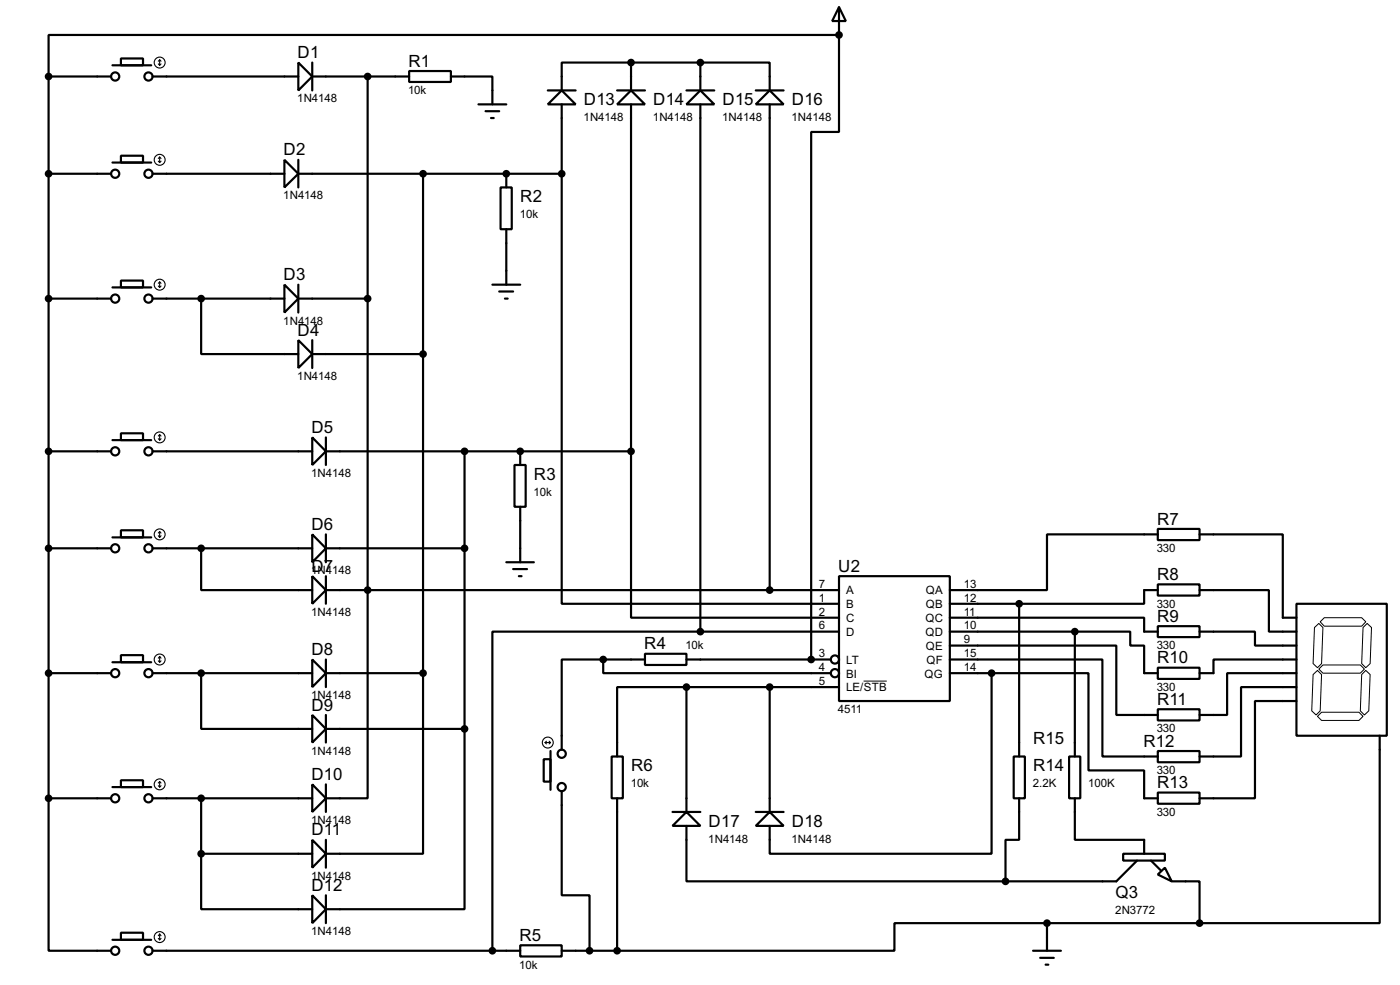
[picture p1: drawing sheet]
<svg xmlns="http://www.w3.org/2000/svg" width="256mm" height="180mm" viewBox="0 0 256 180" stroke-linecap="round" stroke-linejoin="round" font-family="sans-serif">
<g fill="none" stroke="#000" stroke-width=".4">
<path d="M8.9 14h11.5M8.9 14v132.1M20.6 12h7.1M22.2 10.7h4v1.3h-4zM28 14h26.7M54.7 11.5l2.5 2.5-2.5 2.6zM57.2 14h17.8M57.2 11.5v5.1M67.4 14v132.1h-7.7M75 13h7.6v2h-7.6zM82.6 14h7.6v5.1M87.7 19.1h5.1"/>
<path d="M100.4 16.6h5.1M102.9 16.6l2.6 2.5h-5.1zM102.9 19.1v12.7M113.1 16.6h5.1M115.6 16.6l2.6 2.5h-5.1zM115.6 11.5h-12.7v5.1M115.6 11.5v5.1M115.6 19.1v63.5M115.6 11.5h12.7M125.8 16.6h5.1M128.3 16.6l2.6 2.5h-5.1zM128.3 11.5h12.7v5.1"/>
<path d="M128.3 11.5v5.1M128.3 19.1v96.5M138.5 16.6h5.1M141 16.6l2.6 2.5h-5.1zM141 19.1v88.9M153.7 1.3l1.3 2.6h-2.5zM153.7 6.4h-144.8v7.6M153.7 6.4v17.8h-5.1v96.5M153.7 1.3v5.1M8.9 31.8h11.5M20.6 29.8h7.1M22.2 28.5h4v1.3h-4z"/>
<path d="M28 31.8h24.1M52.1 29.3l2.6 2.5-2.6 2.5zM54.7 31.8h48.2M54.7 29.3v5M77.5 31.8v91.4M89 20.4h2.5M90 21.6h.5M91.7 34.3h2.1v7.7h-2.1zM92.8 31.8v2.5M102.9 31.8v78.7h50.8M8.9 54.7h11.5M20.6 52.6h7.1"/>
<path d="M22.2 51.4h4v1.2h-4zM28 54.7h24.1M36.9 54.7v10.1h17.8M52.1 52.1l2.6 2.6-2.6 2.5zM54.7 54.7h12.7M54.7 52.1v5.1M90.2 52.1h5.1M91.5 53.4h2.5M92.5 54.7h.5M92.8 42v10.1M22.2 79.3h4v1.3h-4zM54.7 62.3l2.5 2.5-2.5 2.6z"/>
<path d="M57.2 64.8h20.3M57.2 62.3v5.1M8.9 82.6h11.5M20.6 80.6h7.1M20.6 98.4h7.1M22.2 97.1h4v1.3h-4zM28 82.6h29.2M57.2 80.1l2.5 2.5-2.5 2.5zM57.2 97.8l2.5 2.6-2.5 2.5zM59.7 82.6h55.9M59.7 80.1v5M59.7 97.8v5.1"/>
<path d="M85.1 82.6v50.8M94.3 85.1h2v7.7h-2zM95.3 82.6v2.5M95.3 92.8v10.1M115.6 82.6v30.5h38.1M212.1 96.8h7.7v2.1h-7.7zM212.1 97.8h-20.3v10.2h-17.8M219.8 97.8h15.2v15.3h2.5M8.9 100.4h11.5M22.2 119.9h4v1.3h-4zM28 100.4h29.2M36.9 100.4v7.6h20.3"/>
<path d="M57.2 105.5l2.5 2.5-2.5 2.5zM59.7 100.4h25.4M59.7 108h94M59.7 105.5v5M92.8 102.9h5M94 104.2h2.6M95.1 105.5h.5M118.2 119.7h7.6v2h-7.6zM128.3 115.6h-38.1v58.4M128.3 115.6h25.4M153.7 105.5h20.3v22.8h-20.3zM174 113.1h35.6v2.5h2.5"/>
<path d="M174 118.2h30.5v12.7h7.6M174 115.6h22.9M174 110.5h12.7M186.7 110.5v28M196.9 115.6h10.2v2.6h2.5v5h2.5M196.9 115.6v22.9M212.1 107h7.7v2h-7.7zM212.1 114.6h7.7v2h-7.7zM212.1 108h-2.5v2.5h-22.9M219.8 108h12.7v7.6h5M219.8 115.6h10.1v2.6h7.6M237.5 110.5h16.6v24.2h-16.6z"/>
<path d="M8.9 123.2h11.5M20.6 121.2h7.1M28 123.2h29.2M36.9 123.2v10.2h20.3M57.2 120.7l2.5 2.5-2.5 2.6zM57.2 130.9l2.5 2.5-2.5 2.5zM59.7 123.2h17.8M59.7 133.4h25.4M59.7 120.7v5.1M59.7 130.9v5M77.5 123.2v33.1h-17.8M85.1 133.4v33h-25.4"/>
<path d="M99.6 139h1.3v4.1h-1.3zM100.9 137.5v7.1M110.5 120.7h-7.6v16.5M110.5 120.7v2.5h41.7M110.5 120.7h7.7M112.1 138.5h2v7.6h-2zM125.8 125.8h-12.7v12.7M125.8 120.7h26.4M125.8 125.8v22.8M125.8 125.8h27.9M141 125.8v22.8M174 120.7h28v17.8h10.1"/>
<path d="M174 123.2h7.7M181.7 123.2h17.7v17.8h10.2v5.1h2.5M181.7 123.2v33.1h-40.7v-5.1M185.7 138.5h2.1v7.6h-2.1zM195.9 138.5h2v7.6h-2zM212.1 122.2h7.7v2.1h-7.7zM212.1 129.8h7.7v2.1h-7.7zM212.1 137.5h7.7v2h-7.7zM237.5 120.7h-15.2v2.5h-2.5M237.5 123.2h-12.7v7.7h-5M237.5 125.8h-10.1v12.7h-7.6M237.5 128.3h-7.6v17.8h-10.1"/>
<path d="M252.8 134.7v34.3h-33M8.9 146.1v27.9h11.5M8.9 146.1h11.5M20.6 144.1h7.1M22.2 142.8h4v1.3h-4zM28 146.1h29.2M36.9 156.3v10.1h20.3M36.9 156.3h20.3M36.9 146.1v10.2M57.2 143.6l2.5 2.5-2.5 2.5zM57.2 153.7l2.5 2.6-2.5 2.5zM59.7 143.6v5"/>
<path d="M59.7 153.7v5.1M102.9 144.8v19.1h5.1v10.1M113.1 146.1v27.9M123.2 148.6h5.1M125.8 148.6l2.5 2.6h-5.1zM125.8 151.2v10.1h58.4M138.5 151.2l2.5-2.6 2.6 2.6zM138.5 148.6h5.1M186.7 146.1v7.6h-2.5v7.6M196.9 146.1v7.6h12.7v2.6M205.8 156.3h7.6v1.2h-7.6zM208.3 157.5l-3.8 3.8h-20.3"/>
<path d="M210.9 157.5l1.8 1.8M212.1 145.1h7.7v2h-7.7zM20.6 172h7.1M22.2 170.7h4v1.3h-4zM28 174h67.3M57.2 163.9l2.5 2.5-2.5 2.6zM59.7 163.9v5.1M95.3 173h7.6v2.1h-7.6zM102.9 174h10.2M189.3 174h5.1M190.6 175.3h2.5M191.6 176.6h.5"/>
<path d="M191.8 169h-27.9v5h-50.8M191.8 169v5M191.8 169h28M212.1 160.1l1.3-1.3 1.3 2.5zM214.7 161.3h5.1v7.7"/>
<circle cx="21.1" cy="14" r=".75"/>
<circle cx="27.2" cy="14" r=".75"/>
<circle cx="21.1" cy="31.8" r=".75"/>
<circle cx="27.2" cy="31.8" r=".75"/>
<circle cx="21.1" cy="54.7" r=".75"/>
<circle cx="27.2" cy="54.7" r=".75"/>
<circle cx="21.1" cy="82.6" r=".75"/>
<circle cx="27.2" cy="82.6" r=".75"/>
<circle cx="21.1" cy="100.4" r=".75"/>
<circle cx="27.2" cy="100.4" r=".75"/>
<circle cx="21.1" cy="123.2" r=".75"/>
<circle cx="27.2" cy="123.2" r=".75"/>
<circle cx="102.9" cy="138" r=".75"/>
<circle cx="152.9" cy="120.7" r=".75"/>
<circle cx="152.9" cy="123.2" r=".75"/>
<circle cx="21.1" cy="146.1" r=".75"/>
<circle cx="27.2" cy="146.1" r=".75"/>
<circle cx="102.9" cy="144.1" r=".75"/>
<circle cx="21.1" cy="174" r=".75"/>
<circle cx="27.2" cy="174" r=".75"/>
</g>
<g fill="#000">
<circle cx="153.7" cy="6.4" r=".2"/>
<circle cx="92.8" cy="31.8" r=".2"/>
<circle cx="95.3" cy="82.6" r=".2"/>
<circle cx="148.6" cy="120.7" r=".2"/>
</g>
<path d="M240.8 114.9l.8-.8 .8 .8-.3 6.6-.7 .7-.8-.7zM241.9 113.8l.7-.7h6.9l.7 .7-.7 .8h-6.9zM250.5 114.1l.8 .8-.3 6.6-.8 .7-.7-.7 .2-6.6zM158.2 124.7h4.3M240.6 123.5l.8-.8 .7 .8-.2 6.6-.8 .8-.8-.8zM241.4 131.1l.7-.7h6.9l.7 .7-.7 .8h-6.9zM241.6 122.5l.8-.8h6.8l.8 .8-.8 .7h-6.8zM249.5 123.5l.7-.8 .8 .8-.2 6.6-.8 .8-.8-.8z" fill="none" stroke="#000" stroke-width=".18"/>
<g fill="none" stroke="#000" stroke-width=".2">
<path d="M29 11.7l.3 .3M29.3 11v1M29.3 11l-.3 .2M29.3 11l.2 .2M29.5 11.7l-.2 .3M29 29.5l.3 .3M29.3 28.8v1M29.3 28.8l-.3 .2M29.3 28.8l.2 .2M29.5 29.5l-.2 .3M29 52.4l.3 .2M29.3 51.6v1"/>
<path d="M29.3 51.6l-.3 .3M29.3 51.6l.2 .3M29.5 52.4l-.2 .2M29.3 79.6v1M29.3 79.6l-.3 .2M29.3 79.6l.2 .2M29 80.3l.3 .3M29 98.1l.3 .3M29.3 97.3v1.1M29.3 97.3l-.3 .3M29.3 97.3l.2 .3M29.5 80.3l-.2 .3"/>
<path d="M29.5 98.1l-.2 .3M29 121l.3 .2M29.3 120.2v1M29.3 120.2l-.3 .3M29.3 120.2l.2 .3M29.5 121l-.2 .2M99.9 135.9h1M99.9 135.9l.2 .3M100.1 135.7l-.2 .2M100.6 135.7l.3 .2M100.9 135.9l-.3 .3M29 143.8l.3 .3"/>
<path d="M29.3 143.1v1M29.3 143.1l-.3 .2M29.3 143.1l.2 .2M29.5 143.8l-.2 .3M29 171.8l.3 .2M29.3 171v1M29.3 171l-.3 .3M29.3 171l.2 .3M29.5 171.8l-.2 .2"/>
<circle cx="29.2" cy="11.5" r="1"/>
<circle cx="29.2" cy="29.3" r="1"/>
<circle cx="29.2" cy="52.1" r="1"/>
<circle cx="29.2" cy="97.8" r="1"/>
<circle cx="29.2" cy="80.1" r="1"/>
<circle cx="29.2" cy="120.7" r="1"/>
<circle cx="100.3" cy="135.9" r="1"/>
<circle cx="29.2" cy="143.6" r="1"/>
<circle cx="29.2" cy="171.5" r="1"/>
</g>
<g fill="#000" stroke="#000" stroke-width=".4">
<circle cx="8.9" cy="14" r=".5"/>
<circle cx="67.3" cy="14" r=".5"/>
<circle cx="115.6" cy="11.5" r=".5"/>
<circle cx="128.3" cy="11.5" r=".5"/>
<circle cx="153.7" cy="6.4" r=".5"/>
<circle cx="8.9" cy="31.8" r=".5"/>
<circle cx="77.5" cy="31.8" r=".5"/>
<circle cx="92.7" cy="31.8" r=".5"/>
<circle cx="102.9" cy="31.8" r=".5"/>
<circle cx="8.9" cy="54.7" r=".5"/>
<circle cx="36.8" cy="54.7" r=".5"/>
<circle cx="67.3" cy="54.7" r=".5"/>
<circle cx="77.5" cy="64.8" r=".5"/>
<circle cx="8.9" cy="82.6" r=".5"/>
<circle cx="85.1" cy="82.6" r=".5"/>
<circle cx="95.3" cy="82.6" r=".5"/>
<circle cx="115.6" cy="82.6" r=".5"/>
<circle cx="8.9" cy="100.4" r=".5"/>
<circle cx="36.8" cy="100.4" r=".5"/>
<circle cx="67.3" cy="108" r=".5"/>
<circle cx="85.1" cy="100.4" r=".5"/>
<circle cx="128.3" cy="115.6" r=".5"/>
<circle cx="141" cy="108" r=".5"/>
<circle cx="186.7" cy="110.5" r=".5"/>
<circle cx="196.9" cy="115.6" r=".5"/>
<circle cx="8.9" cy="123.2" r=".5"/>
<circle cx="36.8" cy="123.2" r=".5"/>
<circle cx="77.5" cy="123.2" r=".5"/>
<circle cx="85.1" cy="133.4" r=".5"/>
<circle cx="110.5" cy="120.7" r=".5"/>
<circle cx="125.7" cy="125.8" r=".5"/>
<circle cx="141" cy="125.8" r=".5"/>
<circle cx="148.6" cy="120.7" r=".5"/>
<circle cx="181.6" cy="123.2" r=".5"/>
<circle cx="8.9" cy="146.1" r=".5"/>
<circle cx="36.8" cy="146.1" r=".5"/>
<circle cx="36.8" cy="156.3" r=".5"/>
<circle cx="90.2" cy="174" r=".5"/>
<circle cx="108" cy="174" r=".5"/>
<circle cx="113" cy="174" r=".5"/>
<circle cx="184.2" cy="161.3" r=".5"/>
<circle cx="191.8" cy="169" r=".5"/>
<circle cx="219.7" cy="169" r=".5"/>
</g>
<g font-size="3.5">
<text x="54.5" y="10.6">D1</text>
<text x="74.8" y="12.2">R1</text>
<text x="107" y="19.2">D13</text>
<text x="119.7" y="19.2">D14</text>
<text x="132.4" y="19.2">D15</text>
<text x="145.1" y="19.2">D16</text>
<text x="52" y="28.5">D2</text>
<text x="95.3" y="37">R2</text>
<text x="52" y="51.3">D3</text>
<text x="54.5" y="61.4">D4</text>
<text x="57.1" y="79.3">D5</text>
<text x="97.8" y="87.8">R3</text>
<text x="57.1" y="97">D6</text>
<text x="212" y="96">R7</text>
<text x="57.1" y="104.7">D7</text>
<text x="153.6" y="104.7">U2</text>
<text x="212" y="106.2">R8</text>
<text x="212" y="113.8">R9</text>
<text x="57.1" y="119.9">D8</text>
<text x="118" y="118.9">R4</text>
<text x="212" y="121.4">R10</text>
<text x="57.1" y="130.1">D9</text>
<text x="212" y="129">R11</text>
<text x="189.3" y="136.1">R15</text>
<text x="209.5" y="136.7">R12</text>
<text x="57.1" y="142.8">D10</text>
<text x="115.6" y="141.2">R6</text>
<text x="189.3" y="141.2">R14</text>
<text x="212" y="144.3">R13</text>
<text x="57.1" y="152.9">D11</text>
<text x="129.8" y="151.3">D17</text>
<text x="145.1" y="151.3">D18</text>
<text x="57.1" y="163.1">D12</text>
<text x="204.4" y="164.4">Q3</text>
<text x="95.2" y="172.2">R5</text>
</g>
<g font-size="2.4">
<text x="74.8" y="17.2">10k</text>
<text x="54.5" y="18.7">1N4148</text>
<text x="106.9" y="22.2">1N4148</text>
<text x="119.6" y="22.2">1N4148</text>
<text x="132.3" y="22.2">1N4148</text>
<text x="145" y="22.2">1N4148</text>
<text x="51.9" y="36.5">1N4148</text>
<text x="95.2" y="40">10k</text>
<text x="51.9" y="59.4">1N4148</text>
<text x="54.5" y="69.5">1N4148</text>
<text x="57" y="87.3">1N4148</text>
<text x="97.8" y="90.8">10k</text>
<text x="211.9" y="101.1">330</text>
<text x="57" y="105.1">1N4148</text>
<text x="150" y="107.6">7</text>
<text x="176.6" y="107.6">13</text>
<text x="57" y="112.7">1N4148</text>
<text x="150" y="110.1">1</text>
<text x="150" y="112.7">2</text>
<text x="155" y="108.8">A</text>
<text x="155" y="111.3">B</text>
<text x="155" y="113.9">C</text>
<text x="169.5" y="113.9">QC</text>
<text x="169.6" y="108.8">QA</text>
<text x="169.6" y="111.3">QB</text>
<text x="176.6" y="110.1">12</text>
<text x="176.6" y="112.7">11</text>
<text x="211.9" y="111.2">330</text>
<text x="125.6" y="118.8">10k</text>
<text x="150" y="115.2">6</text>
<text x="155" y="116.4">D</text>
<text x="169.5" y="116.4">QD</text>
<text x="169.6" y="119">QE</text>
<text x="176.6" y="115.2">10</text>
<text x="176.6" y="117.8">9</text>
<text x="211.9" y="118.8">330</text>
<text x="150" y="120.3">3</text>
<text x="150" y="122.8">4</text>
<text x="150" y="125.4">5</text>
<text x="155" y="121.5">LT</text>
<text x="155" y="124">BI</text>
<text x="169.4" y="124">QG</text>
<text x="169.7" y="121.5">QF</text>
<text x="176.6" y="120.3">15</text>
<text x="176.6" y="122.8">14</text>
<text x="57" y="128">1N4148</text>
<text x="153.5" y="130.5">4511</text>
<text x="155" y="126.6">LE/STB</text>
<text x="211.9" y="126.5">330</text>
<text x="211.9" y="134.1">330</text>
<text x="57" y="138.1">1N4148</text>
<text x="211.9" y="141.7">330</text>
<text x="115.6" y="144.1">10k</text>
<text x="189.2" y="144.1">2.2K</text>
<text x="199.4" y="144.1">100K</text>
<text x="211.9" y="149.3">330</text>
<text x="57" y="150.8">1N4148</text>
<text x="129.8" y="154.3">1N4148</text>
<text x="145" y="154.3">1N4148</text>
<text x="57" y="161">1N4148</text>
<text x="204.3" y="167.4">2N3772</text>
<text x="57" y="171.2">1N4148</text>
<text x="95.1" y="177.3">10k</text>
</g>
</svg>
